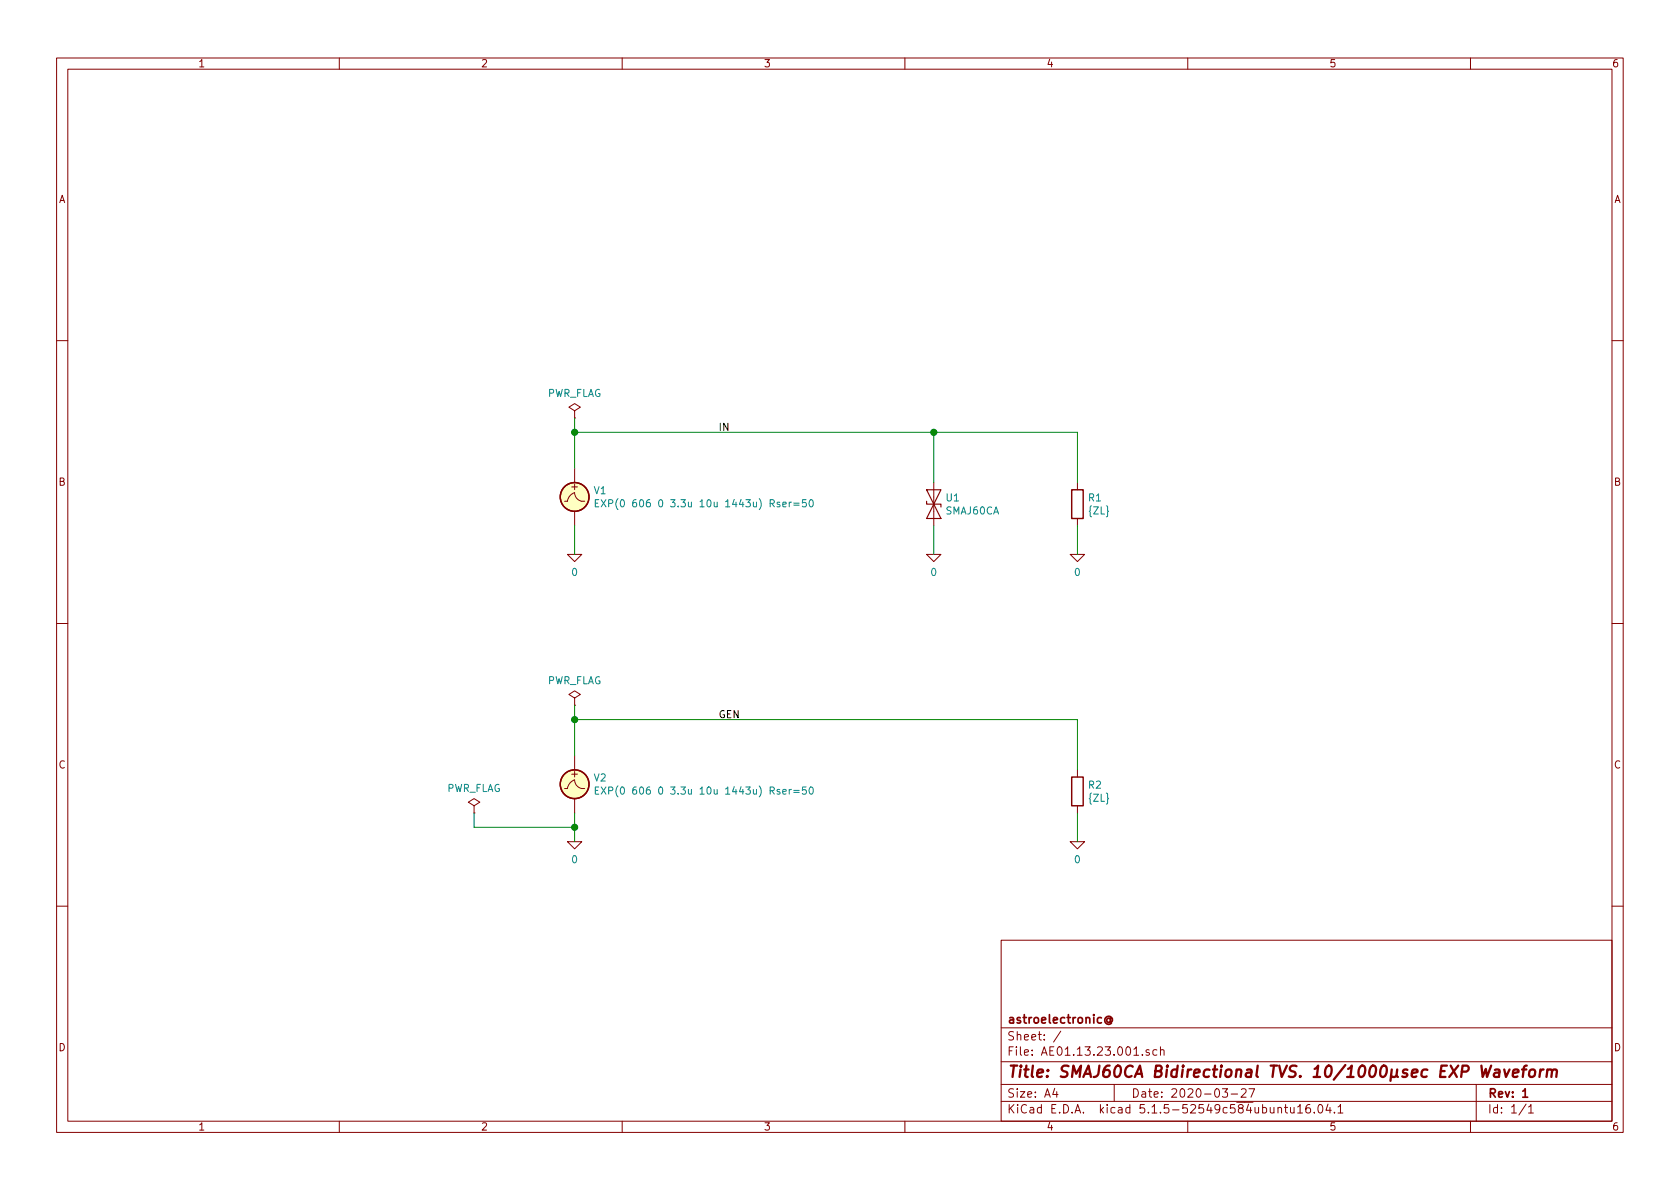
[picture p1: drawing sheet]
EESchema Schematic File Version 4
EELAYER 30 0
EELAYER END
$Descr A4 11693 8268
encoding utf-8
Sheet 1 1
Title "SMAJ60CA Bidirectional TVS. 10/1000µsec EXP Waveform"
Date "2020-03-27"
Rev "1"
Comp "astroelectronic@"
Comment1 ""
Comment2 ""
Comment3 ""
Comment4 ""
$EndDescr
Text Label 5000 3000 0    50   ~ 0
IN
Wire Wire Line
	6500 3650 6500 3850
Connection ~ 4000 3000
Wire Wire Line
	4000 3000 4000 2900
$Comp
L power:PWR_FLAG #FLG01
U 1 1
P 4000 2900
F 0 "#FLG01" H 4000 2975 50  0001 C CNN
F 1 "PWR_FLAG" H 4000 3073 50  0000 C CNN
F 2 "" H 4000 2900 50  0001 C CNN
F 3 "~" H 4000 2900 50  0001 C CNN
	1    4000 2900
	1    0    0    -1  
$EndComp
$Comp
L pspice:0 #GND01
U 1 1
P 4000 3850
F 0 "#GND01" H 4000 3750 50  0001 C CNN
F 1 "0" H 4000 3727 50  0000 C CNN
F 2 "" H 4000 3850 50  0001 C CNN
F 3 "~" H 4000 3850 50  0001 C CNN
	1    4000 3850
	1    0    0    -1  
$EndComp
Wire Wire Line
	4000 3250 4000 3000
$Comp
L Simulation_SPICE:VEXP V1
U 1 1
P 4000 3450
F 0 "V1" H 4130 3496 50  0000 L CNN
F 1 "EXP(0 606 0 3.3u 10u 1443u) Rser=50" H 4130 3405 50  0000 L CNN
F 2 "" H 4000 3450 50  0001 C CNN
F 3 "~" H 4000 3450 50  0001 C CNN
F 4 "Y" H 4000 3450 50  0001 L CNN "Spice_Netlist_Enabled"
F 5 "V" H 4000 3450 50  0001 L CNN "Spice_Primitive"
	1    4000 3450
	1    0    0    -1  
$EndComp
Wire Wire Line
	7500 3850 7500 3650
$Comp
L pspice:0 #GND03
U 1 1
P 7500 3850
F 0 "#GND03" H 7500 3750 50  0001 C CNN
F 1 "0" H 7500 3727 50  0000 C CNN
F 2 "" H 7500 3850 50  0001 C CNN
F 3 "~" H 7500 3850 50  0001 C CNN
	1    7500 3850
	1    0    0    -1  
$EndComp
Wire Wire Line
	7500 3350 7500 3000
Wire Wire Line
	6500 3000 7500 3000
Connection ~ 6500 3000
Wire Wire Line
	4000 3000 6500 3000
Wire Wire Line
	6500 3350 6500 3000
$Comp
L pspice:0 #GND02
U 1 1
P 6500 3850
F 0 "#GND02" H 6500 3750 50  0001 C CNN
F 1 "0" H 6500 3727 50  0000 C CNN
F 2 "" H 6500 3850 50  0001 C CNN
F 3 "~" H 6500 3850 50  0001 C CNN
	1    6500 3850
	1    0    0    -1  
$EndComp
$Comp
L Device:D_TVS U1
U 1 1
P 6500 3500
F 0 "U1" V 6454 3579 50  0000 L CNN
F 1 "SMAJ60CA" V 6545 3579 50  0000 L CNN
F 2 "" H 6500 3500 50  0001 C CNN
F 3 "~" H 6500 3500 50  0001 C CNN
F 4 "X" H 6500 3500 50  0001 C CNN "Spice_Primitive"
F 5 "SMAJ60CA" H 6500 3500 50  0001 C CNN "Spice_Model"
F 6 "Y" H 6500 3500 50  0001 C CNN "Spice_Netlist_Enabled"
F 7 "models/TVS_Diode_SMAJxxx_CA_SPICE_Model_txt.txt" H 6500 3500 50  0001 C CNN "Spice_Lib_File"
	1    6500 3500
	0    1    1    0   
$EndComp
Text Label 5000 5000 0    50   ~ 0
GEN
Wire Wire Line
	4000 5750 4000 5650
Connection ~ 4000 5750
Wire Wire Line
	3300 5750 3300 5650
Wire Wire Line
	4000 5750 3300 5750
$Comp
L power:PWR_FLAG #FLG04
U 1 1
P 3300 5650
F 0 "#FLG04" H 3300 5725 50  0001 C CNN
F 1 "PWR_FLAG" H 3300 5823 50  0000 C CNN
F 2 "" H 3300 5650 50  0001 C CNN
F 3 "~" H 3300 5650 50  0001 C CNN
	1    3300 5650
	1    0    0    -1  
$EndComp
Connection ~ 4000 5000
Wire Wire Line
	4000 5000 4000 4900
$Comp
L power:PWR_FLAG #FLG03
U 1 1
P 4000 4900
F 0 "#FLG03" H 4000 4975 50  0001 C CNN
F 1 "PWR_FLAG" H 4000 5073 50  0000 C CNN
F 2 "" H 4000 4900 50  0001 C CNN
F 3 "~" H 4000 4900 50  0001 C CNN
	1    4000 4900
	1    0    0    -1  
$EndComp
$Comp
L pspice:0 #GND04
U 1 1
P 4000 5850
F 0 "#GND04" H 4000 5750 50  0001 C CNN
F 1 "0" H 4000 5727 50  0000 C CNN
F 2 "" H 4000 5850 50  0001 C CNN
F 3 "~" H 4000 5850 50  0001 C CNN
	1    4000 5850
	1    0    0    -1  
$EndComp
Wire Wire Line
	4000 5850 4000 5750
Wire Wire Line
	4000 5250 4000 5000
$Comp
L Simulation_SPICE:VEXP V2
U 1 1
P 4000 5450
F 0 "V2" H 4130 5496 50  0000 L CNN
F 1 "EXP(0 606 0 3.3u 10u 1443u) Rser=50" H 4130 5405 50  0000 L CNN
F 2 "" H 4000 5450 50  0001 C CNN
F 3 "~" H 4000 5450 50  0001 C CNN
F 4 "Y" H 4000 5450 50  0001 L CNN "Spice_Netlist_Enabled"
F 5 "V" H 4000 5450 50  0001 L CNN "Spice_Primitive"
	1    4000 5450
	1    0    0    -1  
$EndComp
Wire Wire Line
	7500 5850 7500 5650
$Comp
L pspice:0 #GND06
U 1 1
P 7500 5850
F 0 "#GND06" H 7500 5750 50  0001 C CNN
F 1 "0" H 7500 5727 50  0000 C CNN
F 2 "" H 7500 5850 50  0001 C CNN
F 3 "~" H 7500 5850 50  0001 C CNN
	1    7500 5850
	1    0    0    -1  
$EndComp
Wire Wire Line
	7500 5350 7500 5000
Wire Wire Line
	4000 3650 4000 3850
$Comp
L Device:R R2
U 1 1
P 7500 5500
F 0 "R2" H 7570 5546 50  0000 L CNN
F 1 "{ZL}" H 7570 5455 50  0000 L CNN
F 2 "" V 7430 5500 50  0001 C CNN
F 3 "~" H 7500 5500 50  0001 C CNN
F 4 "Y" H 7500 5500 50  0001 C CNN "Spice_Netlist_Enabled"
F 5 "R" H 7500 5500 50  0001 C CNN "Spice_Primitive"
	1    7500 5500
	1    0    0    -1  
$EndComp
$Comp
L Device:R R1
U 1 1
P 7500 3500
F 0 "R1" H 7570 3546 50  0000 L CNN
F 1 "{ZL}" H 7570 3455 50  0000 L CNN
F 2 "" V 7430 3500 50  0001 C CNN
F 3 "~" H 7500 3500 50  0001 C CNN
F 4 "Y" H 7500 3500 50  0001 C CNN "Spice_Netlist_Enabled"
F 5 "R" H 7500 3500 50  0001 C CNN "Spice_Primitive"
	1    7500 3500
	1    0    0    -1  
$EndComp
Wire Wire Line
	4000 5000 7500 5000
$EndSCHEMATC
